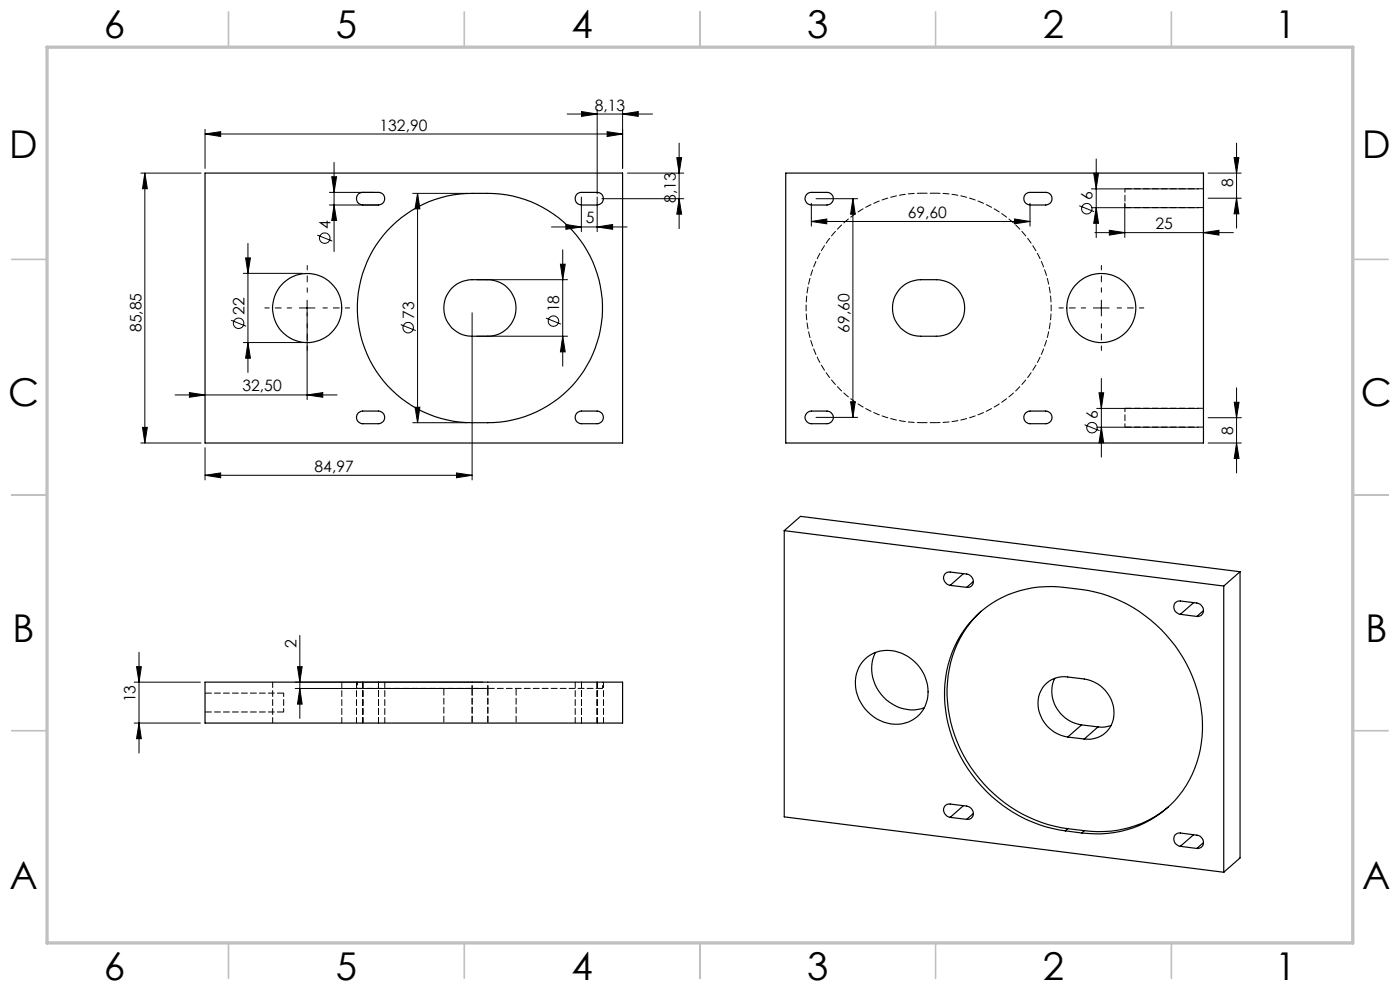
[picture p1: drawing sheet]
<svg xmlns="http://www.w3.org/2000/svg" width="297mm" height="210mm" viewBox="0 0 297 210" stroke-linecap="round" stroke-linejoin="round" font-family="sans-serif">
<g fill="none" stroke="#000" stroke-width=".21">
<path d="M29.9 36.7h12.8M30.7 36.7l.6 3.3h-1.1zM30.7 36.7v57.3M43.5 28.4l3.3-.5v1.1zM43.5 27.4v8.3M43.5 28.4h88.6M70.4 37.5h1l-.5 3.3zM70.9 34.5v18.9M120.3 24.2h18.1M123.4 23.7l3.3 .5-3.3 .5zM126.7 23.2v17.9M128.8 27.9l3.3 .5-3.3 .6z"/>
<path d="M132.1 24.2l3.3-.5v1zM132.1 23.2v12.5M133.1 36.7h12M143.6 33.4h1l-.5 3.3zM144.1 30.4v18.1M232 36.8h1l-.4 3.3zM232.6 33.7v16.7M256.3 36.7h7M261.8 33.4h1l-.5 3.3zM262.3 30.4v18M51.6 58h12.6M52.1 54.7h1l-.5 3.3z"/>
<path d="M52.6 51.6v27.4M67.3 49.9l3.2 1.2M69.9 43.5h10.5M69.9 40.8h9.4M70.9 43.5l.5 3.3h-1zM87.6 41h11.5M88.6 41l.5 3.3h-1zM88.6 41v48.7M101.1 59.3h19.3M117 48.1h16M118.9 56h1l-.5 3.3zM119.4 53v24.7"/>
<path d="M120.1 47.6l3.2 .5-3.2 .5zM123.3 41.8v7.3M126.7 48.1l3.3-.5v1zM126.7 41.8v7.3M127.7 42.1h17.4M144.1 42.1l.5 3.3h-1zM172.1 47l3.3-.5v1zM172.1 43.1v4.9M172.1 47h46.4M173.1 42.1h8.8M180.9 42.1v46.4M180.9 42.1l.5 3.3h-1z"/>
<path d="M215.2 46.5l3.3 .5-3.3 .5zM218.5 43.1v4.9M229 43.6l3.1 1.3M231.5 40.1h22.8M231.5 44.1h22.8M232.3 49.3h29.4M232.6 44.1l.4 3.3h-1zM235.3 48.9l3.3 .4-3.3 .6zM238.6 43.1v7.3M255.3 49.3l3.3-.4v1zM255.3 43.1v7.3M256.3 42h7"/>
<path d="M262.3 42l.5 3.4h-1zM49 67.9l3.2 1.3M51.6 72.7h12.6M52.6 72.7l.5 3.3h-1zM63.5 65.3h3.3M65.2 63.7v21.1M85 68.9l3.2 1.2M100.2 66.3v35.5M101.1 71.3h19.3M115.8 67.5l3.2 1.2M119.4 71.3l.5 3.3h-1zM232 65.3h3.3"/>
<path d="M233.6 63.7v3.3M29.9 94h12.8M30.2 90.7h1.1l-.6 3.3zM37.1 83.8h34.4M40.2 83.3l3.3 .5-3.3 .5zM43.5 95v6.8M65.2 83.8l3.3-.5v1zM87.6 89.7h11.5M88.1 86.4h1l-.5 3.3zM173.1 88.5h8.8M180.4 85.2h1l-.5 3.3zM230.1 90.1l3.2 1.3"/>
<path d="M232.7 90.6h21.6M232.7 86.6h21.6M233.2 83.3h.9l-.5 3.3zM233.6 90.6l.5 3.3h-.9zM233.6 80.3v16.7M256.3 94h7M256.3 88.6h7M261.8 85.3h1.1l-.6 3.3zM262.3 94l.6 3.3h-1.1zM262.3 82.3v18M43.5 100.8l3.3-.5v1zM43.5 100.8h56.7"/>
<path d="M96.8 100.3l3.4 .5-3.4 .5zM29.5 138.4v21.3M63.6 134.8v17.6M28.5 153.4h14M28.5 144.7h14M29 141.4h1l-.5 3.3zM29.5 153.4l.5 3.3h-1zM62.6 144.7h39.9M62.6 146h39.9M63.1 141.4h1l-.5 3.3zM63.6 146l.5 3.4h-1z"/>
<circle cx="68.9" cy="50.5" r="1.11"/>
<circle cx="230.5" cy="44.3" r="1.11"/>
<circle cx="50.6" cy="68.6" r="1.11"/>
<circle cx="86.6" cy="69.5" r="1.11"/>
<circle cx="117.4" cy="68.1" r="1.11"/>
<circle cx="231.7" cy="90.7" r="1.12"/>
</g>
<path d="M61.8 65.3h-5.6M65.2 62v-5.7M65.2 68.7v5.6M68.5 65.3h5.7M230.3 65.3h-5.7M233.6 62v-5.7M233.6 68.7v5.6M237 65.3h5.6" fill="none" stroke="#000" stroke-width=".21" stroke-dasharray="15.2 1.3 1.3 1.3" stroke-dashoffset="14.3"/>
<g fill="none" stroke="#c0c0c0" stroke-width=".35">
<path d="M48.5 2.5v7.5M98.5 2.5v7.5M148.5 2.5v7.5M198.5 2.5v7.5M248.5 2.5v7.5M2.5 55h7.5M287 55h7.5M2.5 105h7.5M287 105h7.5M2.5 155h7.5M287 155h7.5M48.5 200v7.5"/>
<path d="M98.5 200v7.5M148.5 200v7.5M198.5 200v7.5M248.5 200v7.5"/>
</g>
<path d="M10 10h277v190h-277z" fill="none" stroke="#c0c0c0" stroke-width=".7"/>
<g fill="#000">
<path d="M123.4 23.7l3.3 .5-3.3 .5zM132.1 24.2l3.3-.5v1zM120.1 47.6l3.2 .5-3.2 .5zM126.7 48.1l3.3-.5v1zM172.1 47l3.3-.5v1zM215.2 46.5l3.3 .5-3.3 .5z"/>
<path d="M128.8 27.9l3.3 .5-3.3 .6zM43.5 28.4l3.3-.5v1.1z"/>
<path d="M144.1 42.1l.5 3.3h-1zM143.6 33.4h1l-.5 3.3z"/>
<path d="M30.2 90.7h1.1l-.6 3.3zM30.7 36.7l.6 3.3h-1.1zM70.9 43.5l.5 3.3h-1zM70.4 37.5h1l-.5 3.3zM119.4 71.3l.5 3.3h-1zM118.9 56h1l-.5 3.3zM52.6 72.7l.5 3.3h-1zM52.1 54.7h1l-.5 3.3zM88.1 86.4h1l-.5 3.3zM88.6 41l.5 3.3h-1zM29.5 153.4l.5 3.3h-1zM29 141.4h1l-.5 3.3zM262.3 42l.5 3.4h-1zM261.8 33.4h1l-.5 3.3zM233.6 90.6l.5 3.3h-.9zM233.2 83.3h.9l-.5 3.3z"/>
<path d="M96.8 100.3l3.4 .5-3.4 .5zM43.5 100.8l3.3-.5v1zM65.2 83.8l3.3-.5v1zM40.2 83.3l3.3 .5-3.3 .5zM255.3 49.3l3.3-.4v1zM235.3 48.9l3.3 .4-3.3 .6z"/>
<path d="M63.1 141.4h1l-.5 3.3zM63.6 146l.5 3.4h-1zM180.9 42.1l.5 3.3h-1zM180.4 85.2h1l-.5 3.3zM261.8 85.3h1.1l-.6 3.3zM262.3 94l.6 3.3h-1.1zM232 36.8h1l-.4 3.3zM232.6 44.1l.4 3.3h-1z"/>
</g>
<g fill="none" stroke="#000" stroke-width=".25">
<path d="M43.5 36.7h88.6v57.3h-88.6zM166.7 36.7h88.6v57.3h-88.6zM76.1 41.1l.8-.3h3.4a1.34 1.34 0 0 1 1.3 1.3 1.34 1.34 0 0 1-1.3 1.4h-3.4a1.36 1.36 0 0 1-1.2-.9 1.36 1.36 0 0 1 .4-1.5zM82.2 48.9a24.4 24.4 0 0 1 18-7.9 27.6 27.6 0 0 1 12.4 1.8 24.3 24.3 0 0 1 14.8 27.2 24.3 24.3 0 0 1-23.9 19.7 29 29 0 0 1-11.2-1.3 24.3 24.3 0 0 1-10.1-39.5zM122.4 41.1l.9-.3h3.4a1.34 1.34 0 0 1 1.3 1.3 1.34 1.34 0 0 1-1.3 1.4h-3.4a1.36 1.36 0 0 1-1.2-.9 1.36 1.36 0 0 1 .3-1.5zM171.2 41.1l.9-.3h3.3a1.34 1.34 0 0 1 1.4 1.3 1.34 1.34 0 0 1-1.4 1.4h-3.3a1.36 1.36 0 0 1-1.2-.9 1.36 1.36 0 0 1 .3-1.5zM217.6 41.1l.9-.3h3.4a1.34 1.34 0 0 1 1.3 1.3 1.34 1.34 0 0 1-1.3 1.4h-3.4a1.36 1.36 0 0 1-1.2-.9 1.36 1.36 0 0 1 .3-1.5zM95.9 61.1l1-.9 1.2-.5a12 12 0 0 1 5.4-.4 6 6 0 0 1 6 6 6 6 0 0 1-6 6 13.5 13.5 0 0 1-5.4-.3 6 6 0 0 1-2.2-9.9zM191.1 61.1l1-.9 1.2-.5a12 12 0 0 1 5.3-.4 6 6 0 0 1 6 6 6 6 0 0 1-6 6 13.5 13.5 0 0 1-5.3-.3 6 6 0 0 1-2.2-9.9zM76.1 87.6l.8-.4h3.4a1.34 1.34 0 0 1 1.3 1.3 1.34 1.34 0 0 1-1.3 1.4h-3.4a1.34 1.34 0 0 1-1.2-.9 1.34 1.34 0 0 1 .4-1.4zM122.4 87.6l.9-.4h3.4a1.34 1.34 0 0 1 1.3 1.3 1.34 1.34 0 0 1-1.3 1.4h-3.4a1.34 1.34 0 0 1-1.2-.9 1.34 1.34 0 0 1 .3-1.4zM171.2 87.6l.9-.4h3.3a1.34 1.34 0 0 1 1.4 1.3 1.34 1.34 0 0 1-1.4 1.4h-3.3a1.34 1.34 0 0 1-1.2-.9 1.34 1.34 0 0 1 .3-1.4z"/>
<path d="M217.6 87.6l.9-.4h3.4a1.34 1.34 0 0 1 1.3 1.3 1.34 1.34 0 0 1-1.3 1.4h-3.4a1.34 1.34 0 0 1-1.2-.9 1.34 1.34 0 0 1 .3-1.4zM166.4 112.6l93.2 11.7M166.4 112.6v60.7l93.2 11.7M166.4 112.6l3.4-3.1 93.3 11.8M183.5 139.8a7.8 7.8 0 0 1 11.1 1.1 8 8 0 0 1 .5 10.6 7.6 7.6 0 0 1-11-.5 7.9 7.9 0 0 1-.6-11.2zM185.7 138.4a8.7 8.7 0 0 0 9.7 11.9l.7-.2M201.6 124.2a1.44 1.44 0 0 1-1.4-1.3 1.44 1.44 0 0 1 1-1.6l3.9 .5a1.44 1.44 0 0 1 1.4 1.2 1.44 1.44 0 0 1-1.1 1.6h-.3M201.6 124.2l3.5 .4M204.4 121.7l-2.8 2.5M206.5 123.4l-1.4 1.2M208.1 129.7a23.4 23.4 0 0 0-6.7 22.1 30.1 30.1 0 0 0 25.1 24M250.4 130.3a1.44 1.44 0 0 1-1.4-1.3 1.44 1.44 0 0 1 1.1-1.5l3.8 .4a1.43 1.43 0 0 1 1.4 1.4 1.43 1.43 0 0 1-1.4 1.5"/>
<path d="M250.4 130.3l3.5 .5M253.2 127.8l-2.8 2.5M255.3 129.5l-1.4 1.3M259.6 124.3v60.7M263.1 121.3l-3.5 3M263.1 121.3v60.7l-3.5 3M43.5 144.7h88.6v8.7h-88.6zM223.8 143.9a7.1 7.1 0 0 0 5.6 9.9M226.5 156.3a7.1 7.1 0 0 1-5.7-9.8 5.4 5.4 0 0 1 5.7-2.9 13.5 13.5 0 0 1 5.6 1.1 7 7 0 0 1 3.3 9.8 5.5 5.5 0 0 1-5.4 2.3M226.5 156.3l3.5 .5M229.4 153.8l-2.9 2.5M229.4 153.8l3.5 .4"/>
<path d="M232.9 154.2l-2.9 2.6M235.7 153.9a5.4 5.4 0 0 1-2.8 .3M201.6 173.4a1.44 1.44 0 0 1-1.4-1.3 1.44 1.44 0 0 1 1-1.5l3.9 .4a1.44 1.44 0 0 1 1.4 1.2 1.44 1.44 0 0 1-1.1 1.6h-.3M201.6 173.4l3.5 .4M204.4 170.9l-2.8 2.5M206.5 172.6l-1.4 1.2M226 176.2a29.9 29.9 0 0 1-25.6-31.1 22.1 22.1 0 0 1 25.6-20.5 30.2 30.2 0 0 1 29.1 30.2 22.2 22.2 0 0 1-25.6 21.9M226 176.2l3.5 .5M226.5 175.8l3.5 .4M226.5 175.8l-.5 .4M230 176.2l-.5 .5M247.9 171.2a22.8 22.8 0 0 1-17.9 5"/>
<path d="M250.4 179.5a1.44 1.44 0 0 1-1.4-1.3 1.44 1.44 0 0 1 1.1-1.5l3.8 .5a1.41 1.41 0 0 1 1.4 1.4 1.41 1.41 0 0 1-1.4 1.4M250.4 179.5l3.5 .5M253.2 177.1l-2.8 2.4M255.3 178.7l-1.4 1.3"/>
<circle cx="65.2" cy="65.3" r="7.3"/>
<circle cx="233.6" cy="65.3" r="7.3"/>
</g>
<path d="M198.7 41a24.3 24.3 0 0 1 24.3 24.3 24.3 24.3 0 0 1-24.3 24.4M238.6 40v4M195.3 89.7a24.3 24.3 0 0 1-24.3-24.4 24.3 24.3 0 0 1 24.3-24.3M238.6 86.6v4M60.2 151v-4" fill="none" stroke="#000" stroke-width=".21" stroke-dasharray="1.3 .6" stroke-dashoffset=".5"/>
<path d="M57.8 144.7v8.7M72.5 153.4v-8.7M75.6 144.7v8.7M77 153.4v-8.7M80.3 153.4v-8.7M81.6 153.4v-8.7M122 144.7v8.7M123.4 153.4v-8.7M126.7 153.4v-8.7M128 153.4v-8.7" fill="none" stroke="#000" stroke-width=".21" stroke-dasharray="1.3 .6" stroke-dashoffset=".1"/>
<path d="M75.8 144.7v1.3M100.2 146v-1.3M103.5 146v-1.3M127.8 146v-1.3" fill="none" stroke="#000" stroke-width=".21" stroke-dasharray="1.3 .6" stroke-dashoffset=".7"/>
<path d="M195.3 41h3.4M238.6 44h16.7M255.3 40h-16.7M195.3 89.7h3.4M238.6 90.6h16.7M255.3 86.6h-16.7M43.5 151h16.7M60.2 147h-16.7M75.8 146h24.4M103.5 146h24.3M103.5 146h-3.3" fill="none" stroke="#000" stroke-width=".21" stroke-dasharray="1.3 .6" stroke-dashoffset="-.1"/>
<path d="M94.2 146v7.4M100.2 153.4v-7.4M103.5 153.4v-7.4M109.5 153.4v-7.4" fill="none" stroke="#000" stroke-width=".21" stroke-dasharray="1.3 .6" stroke-dashoffset="-.2"/>
<g font-size="8.1">
<text x="22" y="8">6</text>
<text x="71.2" y="8">5</text>
<text x="121.2" y="8">4</text>
<text x="171.3" y="8">3</text>
<text x="221.3" y="8">2</text>
<text x="270.5" y="8">1</text>
<text x="2" y="33.6">D</text>
<text x="289" y="33.6">D</text>
<text x="1.7" y="86.1">C</text>
<text x="288.7" y="86.1">C</text>
<text x="2.7" y="136.1">B</text>
<text x="289.7" y="136.1">B</text>
<text x="2" y="188.6">A</text>
<text x="289" y="188.6">A</text>
<text x="22" y="208">6</text>
<text x="71.2" y="208">5</text>
<text x="121.2" y="208">4</text>
<text x="171.3" y="208">3</text>
<text x="221.3" y="208">2</text>
<text x="270.5" y="208">1</text>
</g>
<g font-size="3.3">
<text x="126.2" y="23.4">8,13</text>
<text x="80.5" y="27.7">132,90</text>
<text x="261.6" y="39.6" transform="rotate(-90 261.6 39.6)">8</text>
<text x="124.3" y="47.4">5</text>
<text x="143.4" y="43" transform="rotate(-90 143.4 43)">8,13</text>
<text x="192.6" y="46.2">69,60</text>
<text x="231.8" y="42.4" transform="rotate(-90 231.8 42.4)">6</text>
<text x="70.1" y="48.7" transform="rotate(-90 70.1 48.7)">4</text>
<text x="245.1" y="48.6">25</text>
<text x="30" y="70.5" transform="rotate(-90 30 70.5)">85,85</text>
<text x="51.9" y="66.7" transform="rotate(-90 51.9 66.7)">22</text>
<text x="87.8" y="67.7" transform="rotate(-90 87.8 67.7)">73</text>
<text x="118.6" y="66.3" transform="rotate(-90 118.6 66.3)">18</text>
<text x="180.2" y="70.6" transform="rotate(-90 180.2 70.6)">69,60</text>
<text x="51.5" y="83">32,50</text>
<text x="232.9" y="88.9" transform="rotate(-90 232.9 88.9)">6</text>
<text x="261.6" y="92.3" transform="rotate(-90 261.6 92.3)">8</text>
<text x="66.7" y="100.1">84,97</text>
<text x="62.9" y="137.5" transform="rotate(-90 62.9 137.5)">2</text>
<text x="28.8" y="149" transform="rotate(-90 28.8 149)">13</text>
</g>
</svg>
